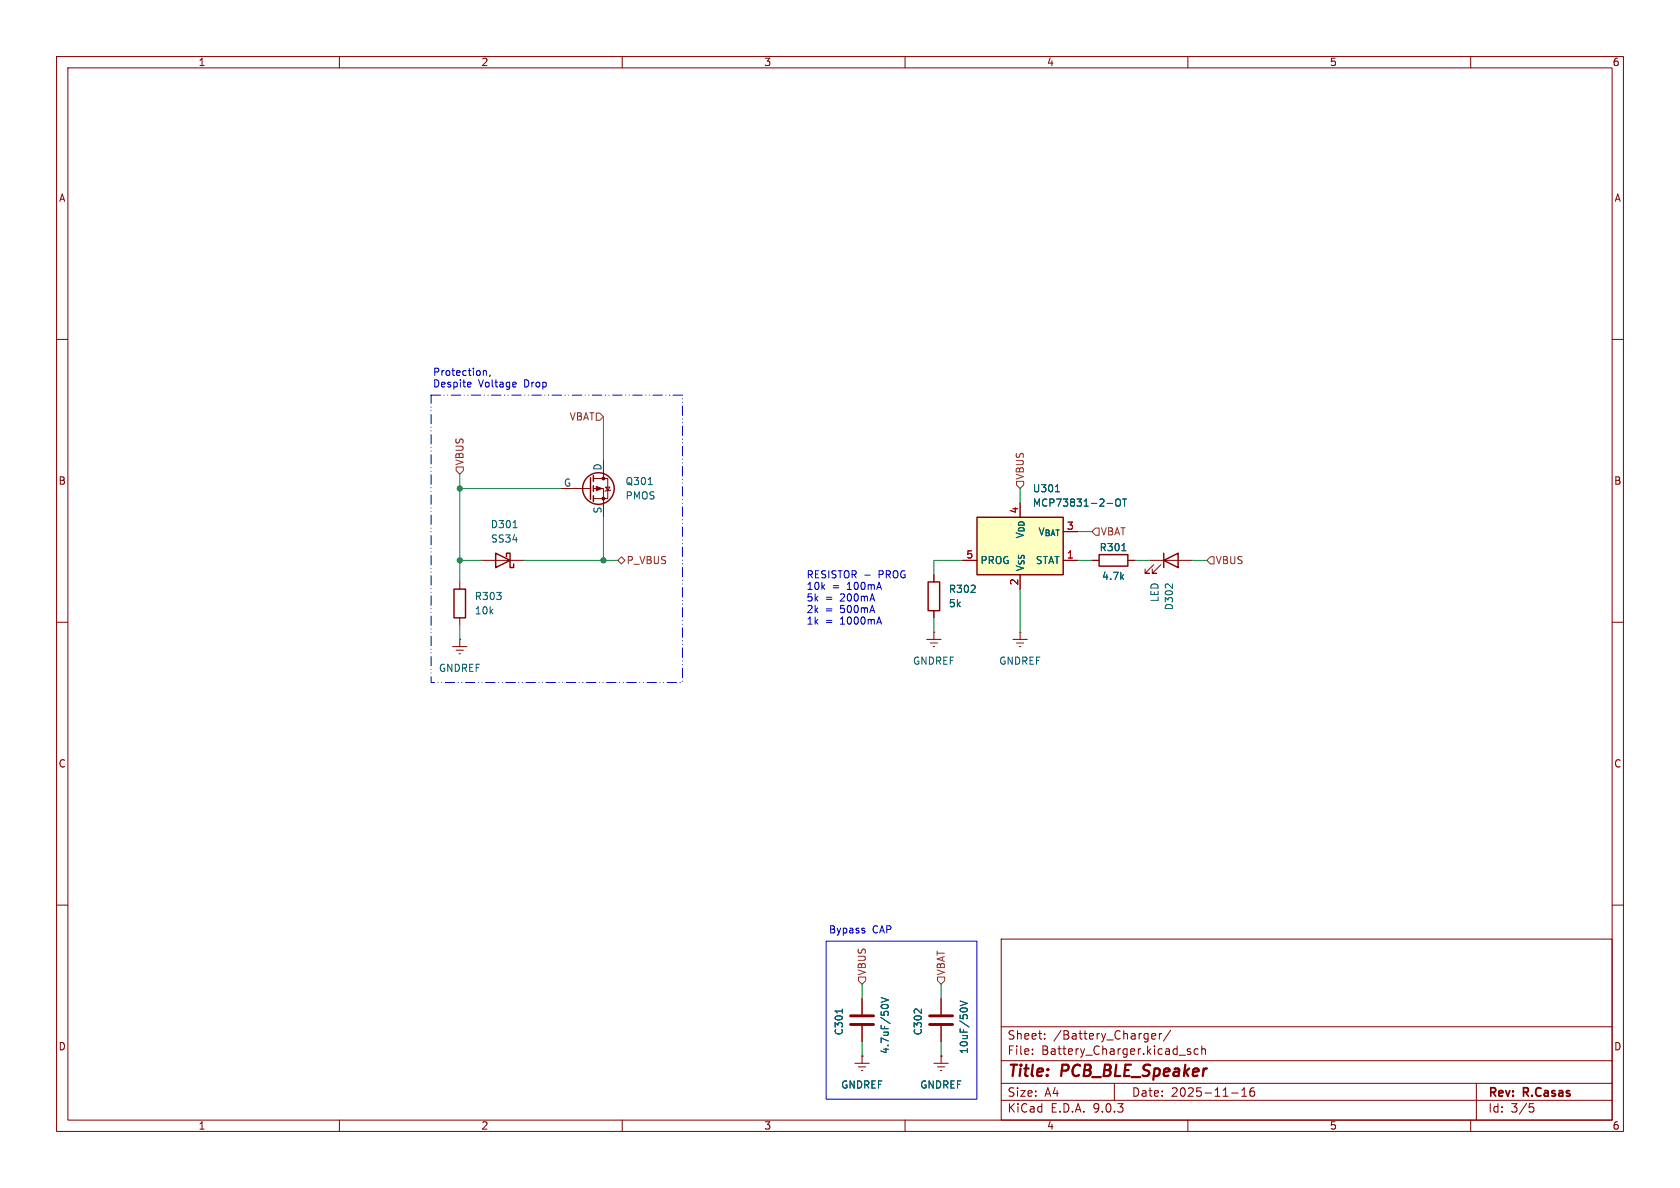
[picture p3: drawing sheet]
<svg xmlns="http://www.w3.org/2000/svg" width="297mm" height="210mm" viewBox="0 0 297 210" stroke-linecap="round" stroke-linejoin="round" font-family="sans-serif">
<g fill="none" stroke="#840000" stroke-width=".18">
<path d="M10 10h277v190h-277zM12 12h273v186h-273zM60 10v2M110 10v2M160 10v2M210 10v2M260 10v2M10 60h2M285 60h2M193 99.1h1.3M199.4 99.1h1.3M203.2 99.1h7.6"/>
<path d="M204 99.8l-1.6 1.5h.8h-.8v-.7M205.2 99.8l-1.5 1.5h.8h-.8v-.7M10 110h2M80 114.3h2.5M80.6 114.9h1.3M81.2 115.6h.2M81.3 113h.1M81.3 113v1.3M163.8 113h2.6M164.5 113.7h1.2M165 114.3h.2M165.1 111.8h.1"/>
<path d="M165.1 111.8v1.2M179.1 113h2.5M179.7 113.7h1.3M180.2 114.3h.3M180.3 111.8h.1M180.3 111.8v1.2M285 110h2M10 160h2M152.4 176.5v2.8M166.4 176.5v2.8M177 166h108v32h-108zM285 160h2"/>
<path d="M60 198v2M110 198v2M151.1 188h2.6M151.8 188.6h1.2M152.3 189.2h.2M152.4 186.7h.1M152.4 181.4v2.8M152.4 186.7v1.3M160 198v2M165.1 188h2.5M165.7 188.6h1.3M166.2 189.2h.3"/>
<path d="M166.4 186.7h.1M166.4 181.4v2.8M166.4 186.7v1.3M177 194.5h108M177 191.5h108M177 187.5h108M177 181.5h108M182.5 186.3v.1M182.5 185.5v.1M184.7 183.6v.1M184.7 182.8v.1M197 191.5v3"/>
<path d="M203.6 183.2l.7-.1-.1-.3-.4-.1-.2 .2 .1 .7h.5M205 182.7v1M205.4 182.7l-.3 .1-.1 .2M207 182.1l-1.3 2M210 198v2M210.5 185.5l-.4-.1-.2 .2 .1 .2 .5 .2v.3h-.6M211.8 185.5l-.4-.1-.3 .3v.4l.1 .2h.6M212.5 185.5l.2-.1 .3 .1 .1 .9M212.5 184.9v1.5M217.7 193.2h1.2M219.5 193.8h.9M219.5 192.7l.5-.4v1.5"/>
<path d="M221.7 192.3a.59 .59 0 0 0-.7 .6v.6l.1 .2 .4 .1 .2-.1 .1-.5-.1-.3h-.5l-.2 .3M260 198v2M261 191.5v6.5M270.4 195.1h.7M270.5 195.7h.4l.3 .3-.2 .5-.5 .1"/>
</g>
<path d="M194.3 98h5.1v2.1h-5.1zM205.7 99.1l2.6-1.3v2.5zM205.7 97.8v2.5" fill="none" stroke="#840000" stroke-width=".25"/>
<path d="M198.3 97.4h.8M148.9 178.4v.7M155.8 176.3l1.2 .5-1.2 .4M155.8 177.7l.5-.1 .7 .1M169.7 177l1.3 .4-1.3 .4M170 178.2h.8" fill="none" stroke="#006464" stroke-width=".18"/>
<path d="M150.4 179.6h4M164.3 179.6h4.1M150.4 181.1h4M164.3 181.1h4.1" fill="none" stroke="#840000" stroke-width=".51"/>
<path d="M172.7 91.4h15.3v10.2h-15.3z" fill="#ffffc2"/>
<g fill="none" stroke="#840000" stroke-width=".25">
<path d="M87.6 97.8l2.6 1.3-2.6 1.2zM89.5 98.4v-.6h.7v2.5h.6v-.6M104.4 84.5v3.8M104.9 84.1v1M104.9 85.9v1M104.9 87.6v1M172.7 91.4h15.3v10.2h-15.3zM80.3 104.1h2v5.1h-2zM164.1 102.9h2v5.1h-2z"/>
<circle cx="105.8" cy="86.4" r="2.79"/>
</g>
<g fill="none" stroke="#840000" stroke-width=".18">
<path d="M85.1 99.1h7.6M99.1 86.4h5.3M104.9 84.6h2.5v3.5h-2.5M104.9 86.4h1.8v5M106.7 81.3v3.3M107.1 86.1h.7l-.4 .6zM107.9 86.6l-.1 .1h-.7l-.2 .2M170.2 99.1h2.5M188 99.1h2.5M193 99.1h1.3M199.4 99.1h1.3M81.3 102.9v1.2"/>
<path d="M81.3 109.2v1.3M165.1 101.6v1.3M165.1 108v1.2M180.3 101.6v2.5M152.4 176.5v2.8M166.4 176.5v2.8M152.4 186.7h.1M152.4 181.4v2.8M166.4 186.7h.1M166.4 181.4v2.8"/>
</g>
<g fill="none" stroke="#006464" stroke-width=".18">
<path d="M90.7 93.3h.7M114.6 85.7h.7M186.6 86.9h.7M195.7 89h1M197.3 88.4l.2-.2a.43 .43 0 0 1 .6 .4v.5a.42 .42 0 0 1-.4 .4 .42 .42 0 0 1-.5-.4zM198.3 97.4h.8M198.4 88.2h.8M198.8 88.2v1.3M148.9 178.4v.7M155.8 176.3l1.2 .5-1.2 .4M155.8 177.7l.5-.1 .7 .1M169.7 177l1.3 .4-1.3 .4"/>
<path d="M170 178.2h.8"/>
</g>
<g fill="#840000" stroke="#840000" stroke-width=".18">
<path d="M105.4 86l1 .4-1 .3z"/>
<circle cx="106.7" cy="84.6" r=".25"/>
<circle cx="106.7" cy="88.1" r=".25"/>
</g>
<path d="M105.4 73h.6l.7 .7-.7 .6h-.6zM80.6 82.6h1.3v.6l-.6 .6-.7-.6zM109.2 99.1l.7-.7 .6 .7-.6 .6zM179.7 85.1h1.3v.6l-.7 .7-.6-.7zM193.7 93.3h.6v1.3h-.6l-.7-.6zM214 98.4h.6v1.3h-.6l-.6-.6zM151.8 172.7h1.2v.7l-.6 .6-.6-.6zM165.7 172.7h1.3v.7l-.6 .6-.7-.6z" fill="none" stroke="#725600" stroke-width=".18"/>
<g fill="none" stroke="#009600" stroke-width=".18">
<path d="M106.7 73.7v7.6M81.3 99.1h3.8M81.3 83.8v19.1M81.3 86.4h17.8M92.7 99.1h16.5M106.7 91.4v7.7M170.2 99.1h-5.1v2.5M180.3 86.4v2.5M190.5 99.1h2.5M190.5 94h2.5M200.7 99.1h2.5M210.8 99.1h2.6"/>
<path d="M81.3 110.5v2.5M165.1 109.2v2.6M180.3 104.1v7.7M152.4 174v2.5M166.4 174v2.5M152.4 184.2v2.5M166.4 184.2v2.5"/>
</g>
<path d="M82.8 67.6h.4l.1 .3-.6 .1M83.2 68.3l-.4 .1M85.4 65.5v.9M85.4 65.6l.2-.1 .3 .1 .1 .8M86.7 66.3l-.2 .2M91.1 67.6l.1 .3-.6 .1M91.2 68.3l-.1 .1M152.9 101.7h.9M155.4 109.1l.4 1.2M146 166.4h26.7v27.9h-26.7zM152.7 164.5l.2 .2-.2 .2M152.7 164.1h.1" fill="none" stroke="#0000c2" stroke-width=".18"/>
<path d="M76.2 69.9h44.4v50.8h-44.4z" fill="none" stroke="#0000c2" stroke-width=".18" stroke-dasharray="1.7 .6 0 .6 0 .6"/>
<g fill="#009600" stroke="#009600" stroke-width=".18">
<circle cx="81.3" cy="99.1" r=".46"/>
<circle cx="81.3" cy="86.4" r=".46"/>
<circle cx="106.7" cy="99.1" r=".46"/>
</g>
<g font-size="2.8" fill="#840000">
<text x="178" y="190.9">Title:</text>
<text x="187.7" y="190.9">PCB_BLE_Speaker</text>
</g>
<g font-size="2.1" fill="#840000">
<text x="178" y="184">Sheet:</text>
<text x="186.2" y="184">/Battery_Charger/</text>
<text x="178" y="186.7">File:</text>
<text x="184.1" y="186.7">Battery_Charger.kicad_sch</text>
<text x="178" y="196.9">KiCad</text>
<text x="178" y="194.1">Size:</text>
<text x="184.7" y="194.1">A4</text>
<text x="185.7" y="196.9">E.D.A.</text>
<text x="193.3" y="196.9">9.0.3</text>
<text x="200" y="194.1">Date:</text>
<text x="207" y="194.1">2025-11-16</text>
<text x="263" y="194.3">Rev:</text>
<text x="263" y="196.9">Id:</text>
<text x="267.1" y="196.9">3/5</text>
<text x="269.4" y="194.3">R.Casas</text>
</g>
<g font-size="1.8" fill="#840000">
<text x="35" y="11.9">1</text>
<text x="85" y="11.9">2</text>
<text x="135" y="11.9">3</text>
<text x="185" y="11.9">4</text>
<text x="235" y="11.9">5</text>
<text x="285" y="11.9">6</text>
<text x="10.3" y="35.9">A</text>
<text x="285.3" y="35.9">A</text>
<text x="10.3" y="85.9">B</text>
<text x="285.3" y="85.9">B</text>
<text x="10.3" y="135.9">C</text>
<text x="285.3" y="135.9">C</text>
<text x="10.3" y="185.9">D</text>
<text x="285.3" y="185.9">D</text>
<text x="35" y="199.9">1</text>
<text x="85" y="199.9">2</text>
<text x="135" y="199.9">3</text>
<text x="185" y="199.9">4</text>
<text x="235" y="199.9">5</text>
<text x="285" y="199.9">6</text>
</g>
<g font-size="1.8" fill="#0000c2">
<text x="76.5" y="66.6">Protection,</text>
<text x="76.5" y="68.7">Despite</text>
<text x="84.6" y="68.7">Voltage</text>
<text x="92.8" y="68.7">Drop</text>
<text x="142.5" y="102.4">RESISTOR -</text>
<text x="142.5" y="104.5">10k</text>
<text x="142.5" y="106.5">5k</text>
<text x="145.9" y="106.5">=</text>
<text x="147.1" y="104.5">=</text>
<text x="148.6" y="106.5">200mA</text>
<text x="149.9" y="104.5">100mA</text>
<text x="155.4" y="102.4">PROG</text>
<text x="142.5" y="108.6">2k</text>
<text x="142.5" y="110.6">1k</text>
<text x="145.9" y="108.6">=</text>
<text x="145.9" y="110.6">=</text>
<text x="148.6" y="108.6">500mA</text>
<text x="148.6" y="110.6">1000mA</text>
<text x="146.5" y="165.2">Bypass</text>
<text x="154.2" y="165.2">CAP</text>
</g>
<g font-size="1.8" fill="#725600">
<text x="100.6" y="74.5">VBAT</text>
<text x="82.1" y="82.4" transform="rotate(-90 82.1 82.4)">VBUS</text>
<text x="181.2" y="84.9" transform="rotate(-90 181.2 84.9)">VBUS</text>
<text x="194.5" y="94.8">VBAT</text>
<text x="110.7" y="99.9">P_VBUS</text>
<text x="214.8" y="99.9">VBUS</text>
<text x="153.3" y="172.5" transform="rotate(-90 153.3 172.5)">VBUS</text>
<text x="167.2" y="172.5" transform="rotate(-90 167.2 172.5)">VBAT</text>
</g>
<g font-size="1.8" fill="#006464">
<text x="106.4" y="83.3" transform="rotate(-90 106.4 83.3)">D</text>
<text x="99.6" y="86.1">G</text>
<text x="110.5" y="86">Q301</text>
<text x="110.5" y="88.5">PMOS</text>
<text x="182.5" y="89.8">MCP73831-2-OT</text>
<text x="182.5" y="87.2">U301</text>
<text x="86.7" y="93.6">D301</text>
<text x="106.4" y="90.9" transform="rotate(-90 106.4 90.9)">S</text>
<text x="183.4" y="94.8">V_{BAT}</text>
<text x="86.7" y="96.1">SS34</text>
<text x="173.2" y="99.9">PROG</text>
<text x="181.2" y="101.1" transform="rotate(-90 181.2 101.1)">V_{SS}V_{DD}</text>
<text x="183" y="99.9">STAT</text>
<text x="194.3" y="97.6">R301</text>
<text x="83.8" y="106.3">R303</text>
<text x="167.6" y="105">R302</text>
<text x="167.6" y="107.5">5k</text>
<text x="194.7" y="102.7">4.7k</text>
<text x="205" y="106.5" transform="rotate(-90 205 106.5)">LED</text>
<text x="207.6" y="108" transform="rotate(-90 207.6 108)">D302</text>
<text x="83.8" y="108.8">10k</text>
<text x="77.5" y="119">GNDREF</text>
<text x="161.3" y="117.7">GNDREF</text>
<text x="176.5" y="117.7">GNDREF</text>
<text x="149.2" y="183.1" transform="rotate(-90 149.2 183.1)">C301</text>
<text x="163.2" y="183.1" transform="rotate(-90 163.2 183.1)">C302</text>
<text x="157.3" y="186.4" transform="rotate(-90 157.3 186.4)">4.7uF/50V</text>
<text x="171.3" y="186.4" transform="rotate(-90 171.3 186.4)">10uF/50V</text>
<text x="148.6" y="192.6">GNDREF</text>
<text x="162.6" y="192.6">GNDREF</text>
</g>
<g font-size="1.8" fill="#a90000">
<text x="180.1" y="90.9" transform="rotate(-90 180.1 90.9)">4</text>
<text x="188.5" y="93.7">3</text>
<text x="170.7" y="98.8">5</text>
<text x="188.5" y="98.8">1</text>
<text x="180.1" y="103.6" transform="rotate(-90 180.1 103.6)">2</text>
</g>
</svg>
